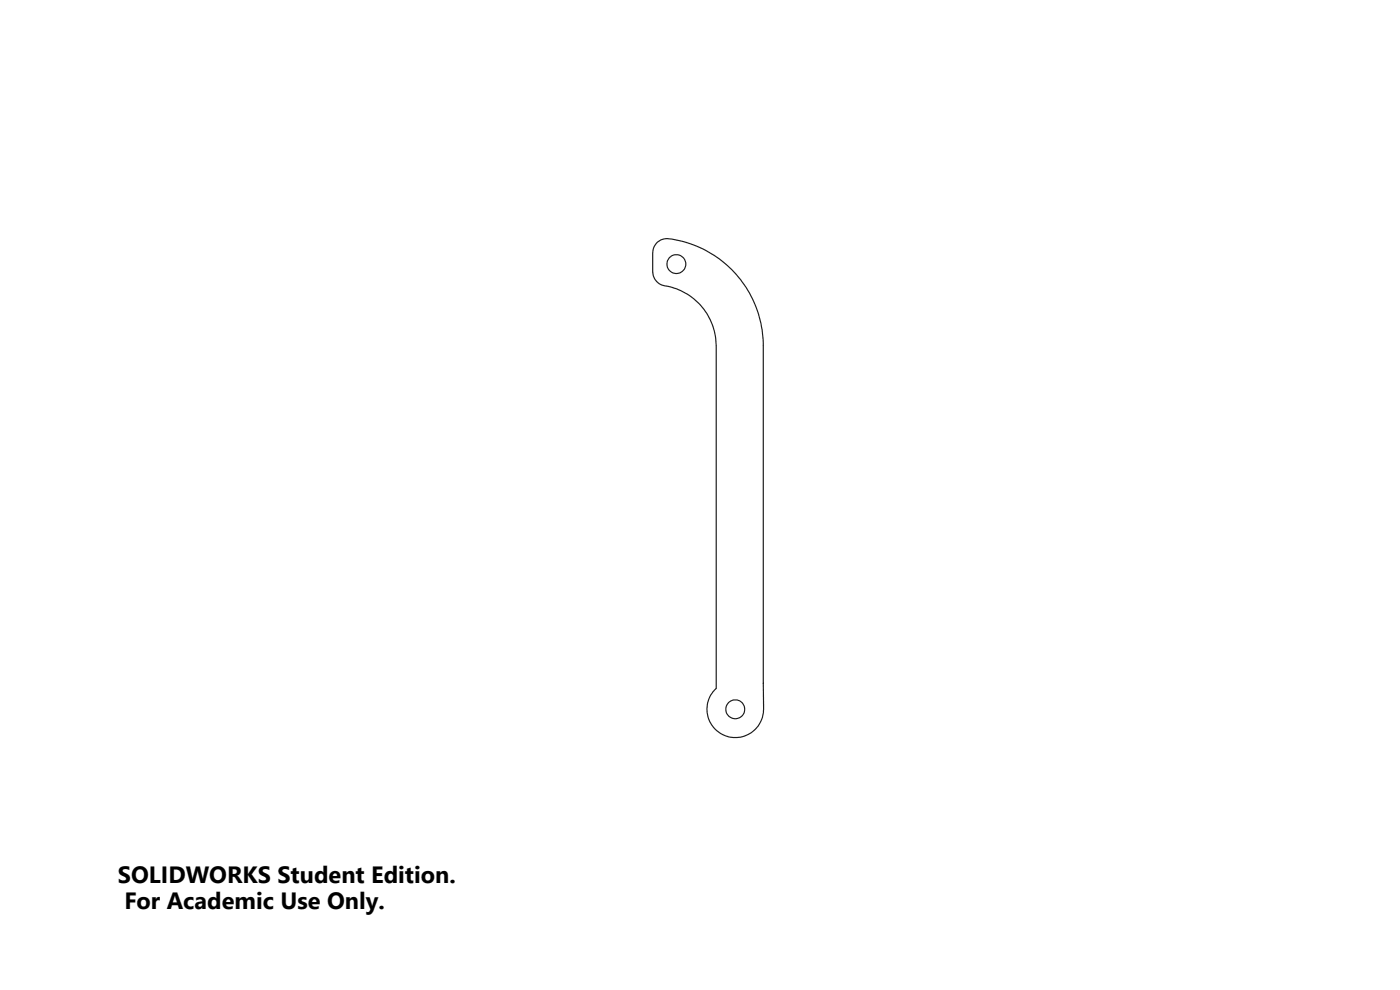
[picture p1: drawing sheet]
<svg xmlns="http://www.w3.org/2000/svg" width="297mm" height="210mm" viewBox="0 0 297 210" stroke-linecap="round" stroke-linejoin="round" font-family="sans-serif">
<g fill="none" stroke="#191924" stroke-width=".25">
<path d="M139.5 51.4a3.7 3.7 0 0 1 3.7-.5 23 23 0 0 1 18.7 22.5l.1 77a6 6 0 0 1-8.4 5.6 6 6 0 0 1-1.7-10v-72.6a13.1 13.1 0 0 0-11.4-12.9l-.2-.1a3 3 0 0 1-1.8-2.7v-4.1a3.2 3.2 0 0 1 1-2.2z"/>
<circle cx="143.5" cy="56" r="2"/>
<circle cx="156" cy="150.4" r="1.99"/>
</g>
<g font-size="5">
<text x="25" y="187.4">SOLIDWORKS Student Edition.</text>
<text x="26.4" y="192.9">For Academic Use Only.</text>
</g>
</svg>
